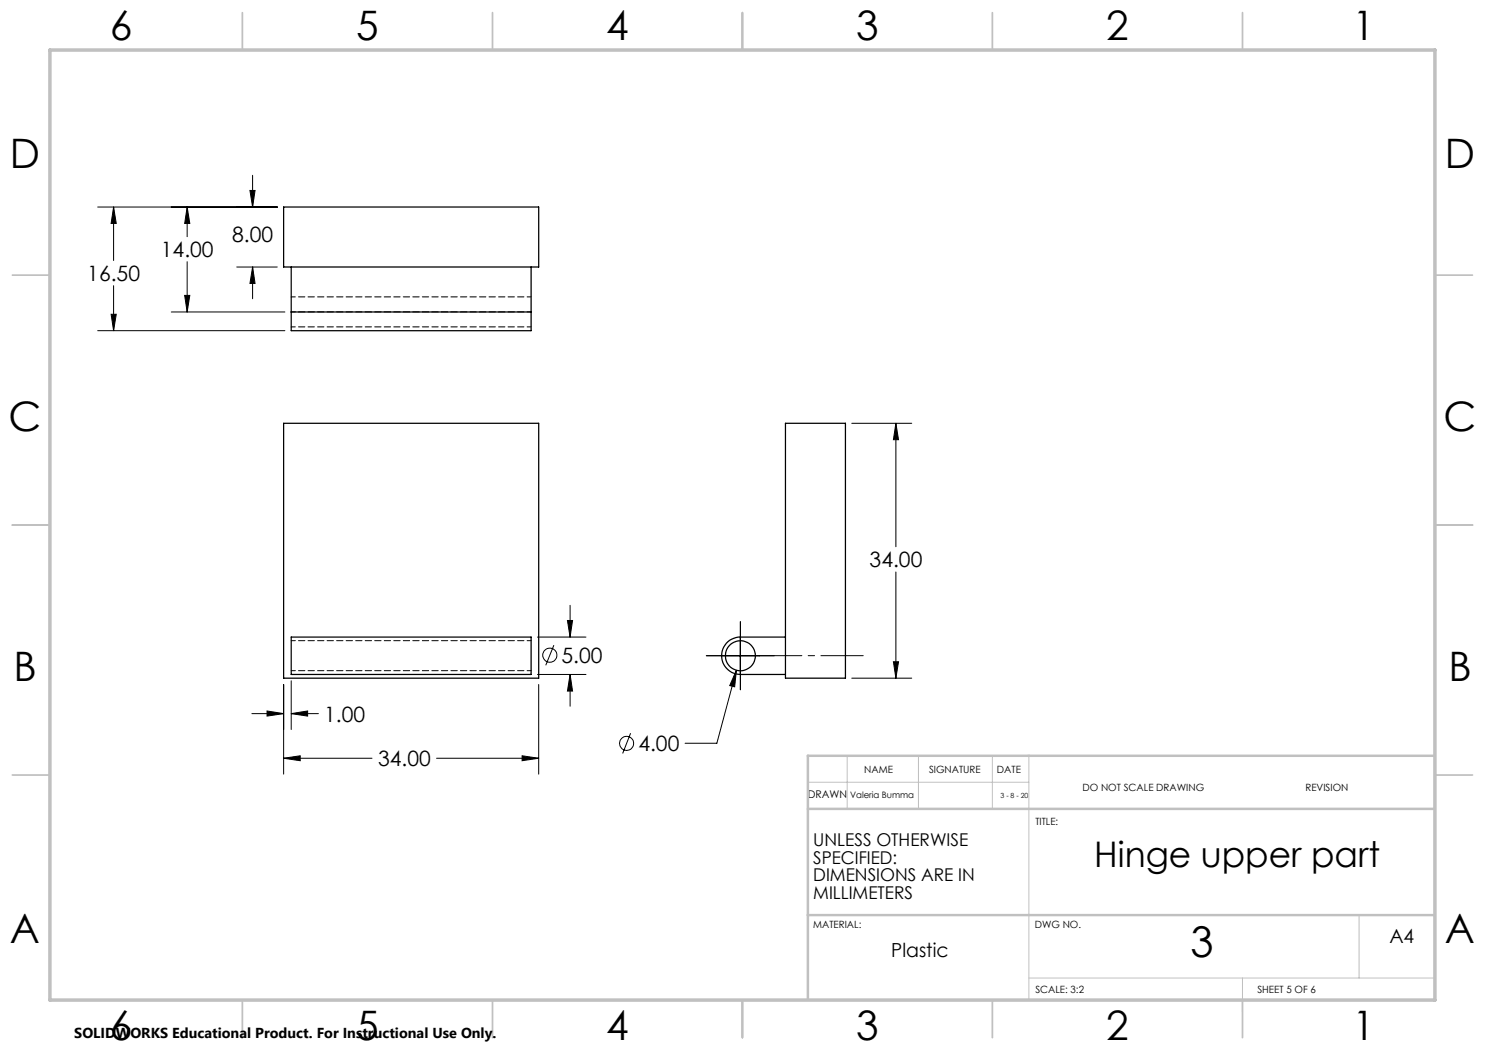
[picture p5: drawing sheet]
<svg xmlns="http://www.w3.org/2000/svg" width="297mm" height="210mm" viewBox="0 0 297 210" stroke-linecap="round" stroke-linejoin="round" font-family="sans-serif">
<g fill="none" stroke="#000" stroke-width=".2">
<path d="M50 38.1h1l-.5 3.3zM50.5 35.1v6.3M19.5 41.4h36M22.7 41.4v10.7M22.7 57.1v9M22.7 41.4l.5 3.3h-1zM36.9 59.1h1.1l-.6 3.3zM37.4 41.4l.6 3.3h-1.1zM37.4 41.4v5.9M37.4 52.3v10.1M47.3 53.4h8.2M50.5 53.4l.5 3.3h-1z"/>
<path d="M50.5 53.4v6.4M19.5 66.1h37.5M22.2 62.9h1l-.5 3.2zM34.3 62.4h22.7M170.4 84.7h12M179.2 84.7l.5 3.2h-1zM179.2 84.7v24.7M179.2 114.4v21.2M56.7 136.9v17.9M58.2 136.2v9.7M107.5 127.4h9.7M107.5 134.9h9.7"/>
<path d="M107.7 136.9v17.9M110.8 129l-1.7 4.1M113.5 124.1h1l-.5 3.3zM114 134.9l.5 3.3h-1zM114 121.1v6.3M114 134.9v6.3M141.3 131.2h13.6M147.3 134l-.4 3.4-1-.3zM147.3 134l-3.9 14.7h-6.4M148.1 124.3v13.7M170.4 135.6h12M178.7 132.4h1l-.5 3.2z"/>
<path d="M50.4 142.7h6.3M53.4 142.2l3.3 .5-3.3 .5zM56.7 151.7l3.3-.5v.9zM56.7 151.7h17.7M58.2 142.7l3.3-.5v1zM58.2 142.7h5.5M87.3 151.7h20.4M104.4 151.2l3.3 .5-3.3 .4zM126.1 146.6l-1.6 4.1M161.6 170.3v12.7"/>
<circle cx="110" cy="131" r="1.42"/>
<circle cx="125.3" cy="148.7" r="1.41"/>
</g>
<path d="M144.3 131.1h-3M148.1 127.3v-3M148.1 134.9v3" fill="none" stroke="#000" stroke-width=".2" stroke-dasharray="15.2 1.3 1.3 1.3"/>
<path d="M151.9 131.1h20.7" fill="none" stroke="#000" stroke-width=".2" stroke-dasharray="15.2 1.3 1.3 1.3" stroke-dashoffset="6.8"/>
<path d="M161.6 156.4h44.2M169.4 151.2v10.6M183.7 151.2v10.6M198.5 151.2v10.6M161.6 170.3v-19.1h44.2v48.8M205.8 195.6h81.2M248.5 195.6v6.9M271.8 182.9v12.7" fill="none" stroke="#c0c0c0" stroke-width=".2"/>
<g fill="none" stroke="#c0c0c0" stroke-width=".35">
<path d="M48.5 2.5v7.5M98.5 2.5v7.5M148.5 2.5v7.5M198.5 2.5v7.5M248.5 2.5v7.5M2.5 55h7.5M287 55h7.5M2.5 105h7.5M287 105h7.5M2.5 155h7.5M287 155h7.5M48.5 200v7.5"/>
<path d="M98.5 200v7.5M148.5 200v7.5M198.5 200v7.5M248.5 200v7.5"/>
</g>
<path d="M287 151.2h-125.4v48.8M161.6 161.8h125.4M161.6 183h125.4" fill="none" stroke="#c0c0c0" stroke-width=".5"/>
<path d="M10 10h277v190h-277z" fill="none" stroke="#c0c0c0" stroke-width=".7"/>
<path d="M113.5 124.1h1l-.5 3.3zM114 134.9l.5 3.3h-1zM56.7 151.7l3.3-.5v.9zM104.4 151.2l3.3 .5-3.3 .4zM58.2 142.7l3.3-.5v1zM53.4 142.2l3.3 .5-3.3 .5zM50.5 53.4l.5 3.3h-1zM50 38.1h1l-.5 3.3zM37.4 41.4l.6 3.3h-1.1zM36.9 59.1h1.1l-.6 3.3zM22.7 41.4l.5 3.3h-1zM22.2 62.9h1l-.5 3.2zM147.3 134l-1.4 3.1 1 .3zM178.7 132.4h1l-.5 3.2zM179.2 84.7l.5 3.2h-1z" fill="#000"/>
<g fill="none" stroke="#000" stroke-width=".25">
<path d="M56.7 41.4h51v12h-51zM58.2 53.4v9M106.2 53.4v9M58.2 62.4v3.7h48v-3.7M58.2 62.4h48M56.7 84.7h51v50.9h-51zM157.1 84.7h12v50.9h-12zM58.2 127.4h48v7.5h-48zM157.1 127.4h-9a3.7 3.7 0 0 0-3.8 3.8 3.7 3.7 0 0 0 3.8 3.7h9"/>
<circle cx="148.1" cy="131.2" r="2.99"/>
</g>
<path d="M106.2 59.4h-48M58.2 65.4h48M106.2 62.4h-48M58.2 134.1h48M106.2 128.1h-48" fill="none" stroke="#000" stroke-width=".2" stroke-dasharray="1.3 .6" stroke-dashoffset=".4"/>
<text font-size="8.5" x="238.1" y="191.4">3</text>
<g font-size="8.1">
<text x="22" y="8">6</text>
<text x="71.2" y="8">5</text>
<text x="121.2" y="8">4</text>
<text x="171.3" y="8">3</text>
<text x="221.3" y="8">2</text>
<text x="270.5" y="8">1</text>
<text x="2" y="33.6">D</text>
<text x="289" y="33.6">D</text>
<text x="1.7" y="86.1">C</text>
<text x="288.7" y="86.1">C</text>
<text x="2.7" y="136.1">B</text>
<text x="289.7" y="136.1">B</text>
<text x="2" y="188.6">A</text>
<text x="289" y="188.6">A</text>
<text x="22" y="208">6</text>
<text x="71.2" y="208">5</text>
<text x="121.2" y="208">4</text>
<text x="171.3" y="208">3</text>
<text x="221.3" y="208">2</text>
<text x="270.5" y="208">1</text>
</g>
<text font-size="7.1" x="218.8" y="173.4">Hinge upper part</text>
<g font-size="4.2">
<text x="32.2" y="51.4">14.00</text>
<text x="46.4" y="48.3">8.00</text>
<text x="17.5" y="56.2">16.50</text>
<text x="173.9" y="113.5">34.00</text>
<text x="112.3" y="132.6">5.00</text>
<text x="64.9" y="144.3">1.00</text>
<text x="75.6" y="153.2">34.00</text>
<text x="127.7" y="150.2">4.00</text>
</g>
<g font-size="3.9">
<text x="178.3" y="191.4">Plastic</text>
<text x="277.9" y="188.5">A4</text>
</g>
<g font-size="3.5">
<text x="162.6" y="169.2">UNLESS OTHERWISE</text>
<text x="162.6" y="172.7">SPECIFIED:</text>
<text x="162.6" y="176.3">DIMENSIONS ARE IN</text>
<text x="162.6" y="179.8">MILLIMETERS</text>
</g>
<text font-size="2.9" x="14.9" y="207.6">SOLIDWORKS Educational Product. For Instructional Use Only.</text>
<text font-size="2.1" x="161.6" y="159.7">DRAWN</text>
<g font-size="2">
<text x="172.9" y="154.6">NAME</text>
<text x="185.8" y="154.6">SIGNATURE</text>
<text x="199.4" y="154.6">DATE</text>
<text x="216.5" y="158.3">DO NOT SCALE DRAWING</text>
<text x="261.1" y="158.3">REVISION</text>
<text x="207.1" y="164.9">TITLE:</text>
<text x="162.6" y="185.5">MATERIAL:</text>
<text x="207" y="185.5">DWG NO.</text>
<text x="207.1" y="198.6">SCALE: 3:2</text>
<text x="251.5" y="198.6">SHEET 5 OF 6</text>
</g>
<text font-size="1.8" x="170" y="159.7">Valeria Bumma</text>
<text font-size="1.4" x="200.1" y="159.7">3 - 8 - 20</text>
</svg>
